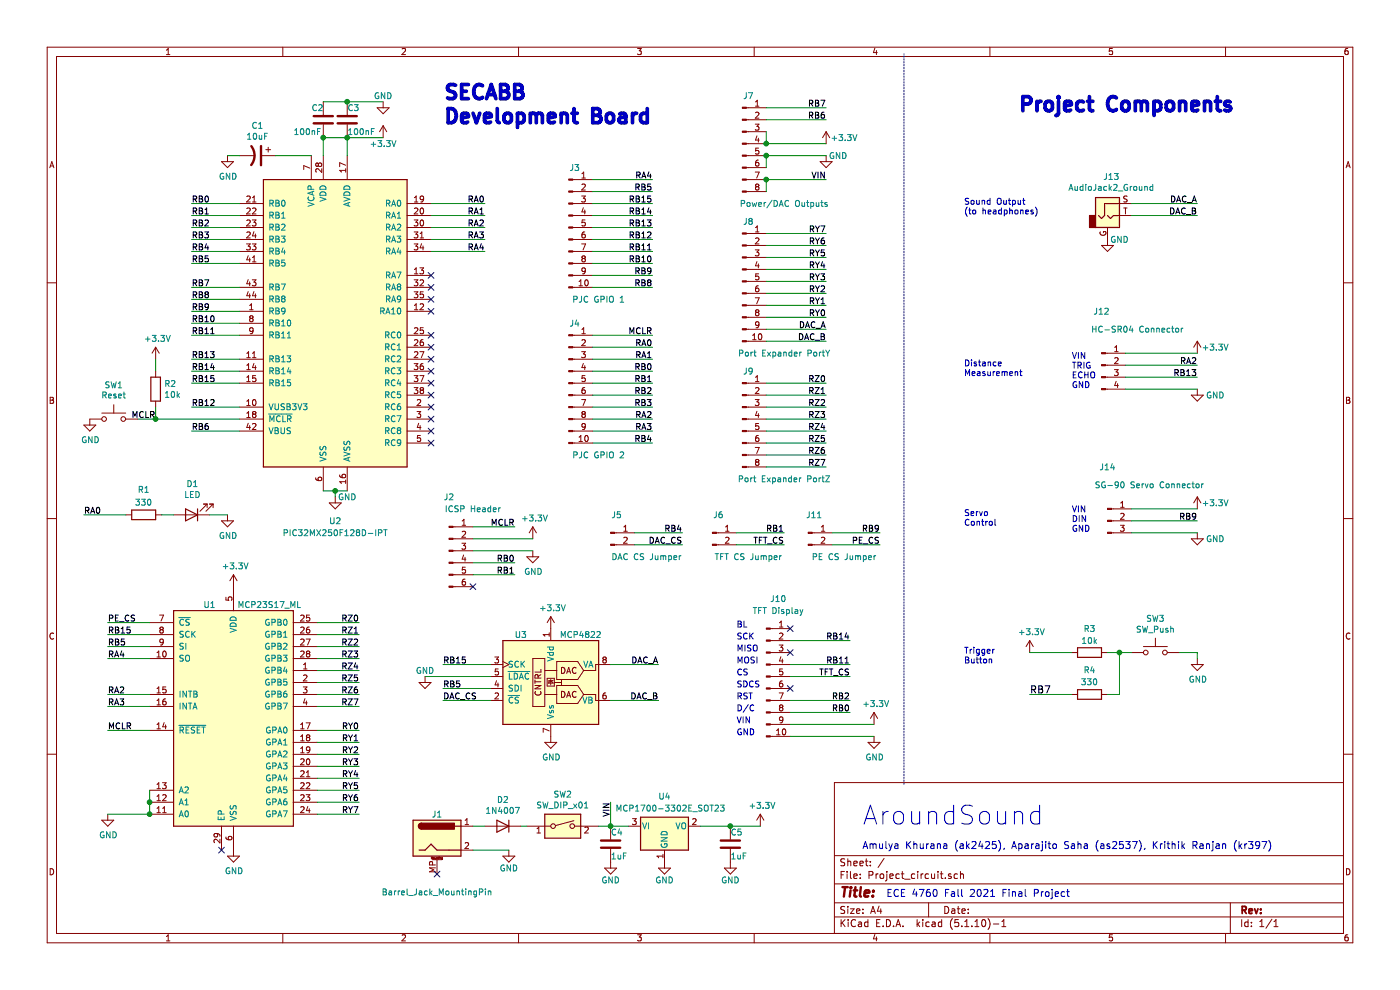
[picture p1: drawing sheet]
EESchema Schematic File Version 4
EELAYER 30 0
EELAYER END
$Descr A4 11693 8268
encoding utf-8
Sheet 1 1
Title ""
Date ""
Rev ""
Comp ""
Comment1 ""
Comment2 ""
Comment3 ""
Comment4 ""
$EndDescr
$Comp
L MCU_Microchip_PIC32:PIC32MX250F128D-IPT U2
U 1 1
P 2800 2700
F 0 "U2" H 2800 1050 50  0000 C CNN
F 1 "PIC32MX250F128D-IPT" H 2800 950 50  0000 C CNN
F 2 "Package_QFP:TQFP-44_10x10mm_P0.8mm" H 2950 4150 50  0001 L CNN
F 3 "http://ww1.microchip.com/downloads/en/DeviceDoc/60001168F.pdf" H 2800 2500 50  0001 C CNN
	1    2800 2700
	1    0    0    -1  
$EndComp
Wire Wire Line
	2000 3600 1600 3600
Text Label 1600 3600 0    50   ~ 0
RB6
Wire Wire Line
	2000 3500 1300 3500
$Comp
L Switch:SW_Push SW1
U 1 1
P 950 3500
F 0 "SW1" H 950 3785 50  0000 C CNN
F 1 "Reset" H 950 3700 50  0000 C CNN
F 2 "" H 950 3700 50  0001 C CNN
F 3 "~" H 950 3700 50  0001 C CNN
	1    950  3500
	1    0    0    -1  
$EndComp
$Comp
L power:GND #PWR01
U 1 1
P 750 3500
F 0 "#PWR01" H 750 3250 50  0001 C CNN
F 1 "GND" H 755 3327 50  0000 C CNN
F 2 "" H 750 3500 50  0001 C CNN
F 3 "" H 750 3500 50  0001 C CNN
	1    750  3500
	1    0    0    -1  
$EndComp
$Comp
L Device:R R2
U 1 1
P 1300 3250
F 0 "R2" H 1370 3296 50  0000 L CNN
F 1 "10k" H 1370 3205 50  0000 L CNN
F 2 "" V 1230 3250 50  0001 C CNN
F 3 "~" H 1300 3250 50  0001 C CNN
	1    1300 3250
	1    0    0    -1  
$EndComp
Wire Wire Line
	1300 3400 1300 3500
Connection ~ 1300 3500
Wire Wire Line
	1300 3500 1150 3500
$Comp
L power:+3.3V #PWR03
U 1 1
P 1300 3000
F 0 "#PWR03" H 1300 2850 50  0001 C CNN
F 1 "+3.3V" H 1315 3173 50  0000 C CNN
F 2 "" H 1300 3000 50  0001 C CNN
F 3 "" H 1300 3000 50  0001 C CNN
	1    1300 3000
	1    0    0    -1  
$EndComp
Wire Wire Line
	1300 3000 1300 3100
$Comp
L Regulator_Linear:MCP1700-3302E_SOT23 U4
U 1 1
P 5550 6900
F 0 "U4" H 5550 7150 50  0000 C CNN
F 1 "MCP1700-3302E_SOT23" H 5600 7050 50  0000 C CNN
F 2 "Package_TO_SOT_SMD:SOT-23" H 5550 7125 50  0001 C CNN
F 3 "http://ww1.microchip.com/downloads/en/DeviceDoc/20001826D.pdf" H 5550 6900 50  0001 C CNN
	1    5550 6900
	1    0    0    -1  
$EndComp
$Comp
L Analog_DAC:MCP4822 U3
U 1 1
P 4600 5650
F 0 "U3" H 4350 6000 50  0000 C CNN
F 1 "MCP4822" H 4850 6000 50  0000 C CNN
F 2 "" H 5400 5350 50  0001 C CNN
F 3 "http://ww1.microchip.com/downloads/en/DeviceDoc/20002249B.pdf" H 5400 5350 50  0001 C CNN
	1    4600 5650
	1    0    0    -1  
$EndComp
$Comp
L Interface_Expansion:MCP23S17_ML U1
U 1 1
P 1950 6000
F 0 "U1" H 1750 6950 50  0000 C CNN
F 1 "MCP23S17_ML" H 2250 6950 50  0000 C CNN
F 2 "Package_DFN_QFN:QFN-28-1EP_6x6mm_P0.65mm_EP4.25x4.25mm" H 2150 5000 50  0001 L CNN
F 3 "http://ww1.microchip.com/downloads/en/DeviceDoc/20001952C.pdf" H 2150 4900 50  0001 L CNN
	1    1950 6000
	1    0    0    -1  
$EndComp
Wire Wire Line
	2000 3400 1600 3400
Text Label 1600 3400 0    50   ~ 0
RB12
Wire Wire Line
	2000 3200 1600 3200
Wire Wire Line
	2000 3100 1600 3100
Wire Wire Line
	2000 3000 1600 3000
Text Label 1600 3200 0    50   ~ 0
RB15
Text Label 1600 3100 0    50   ~ 0
RB14
Text Label 1600 3000 0    50   ~ 0
RB13
Wire Wire Line
	2700 4100 2800 4100
Wire Wire Line
	2800 4100 2800 4150
Connection ~ 2800 4100
Wire Wire Line
	2800 4100 2900 4100
$Comp
L power:GND #PWR08
U 1 1
P 2800 4150
F 0 "#PWR08" H 2800 3900 50  0001 C CNN
F 1 "GND" H 2900 4150 50  0000 C CNN
F 2 "" H 2800 4150 50  0001 C CNN
F 3 "" H 2800 4150 50  0001 C CNN
	1    2800 4150
	1    0    0    -1  
$EndComp
$Comp
L Device:C C2
U 1 1
P 2700 1000
F 0 "C2" H 2600 1100 50  0000 L CNN
F 1 "100nF" H 2450 900 50  0000 L CNN
F 2 "" H 2738 850 50  0001 C CNN
F 3 "~" H 2700 1000 50  0001 C CNN
	1    2700 1000
	1    0    0    -1  
$EndComp
$Comp
L Device:C C3
U 1 1
P 2900 1000
F 0 "C3" H 2900 1100 50  0000 L CNN
F 1 "100nF" H 2900 900 50  0000 L CNN
F 2 "" H 2938 850 50  0001 C CNN
F 3 "~" H 2900 1000 50  0001 C CNN
	1    2900 1000
	1    0    0    -1  
$EndComp
Wire Wire Line
	2700 1300 2700 1150
Wire Wire Line
	2900 1300 2900 1150
Wire Wire Line
	2700 1150 2900 1150
Connection ~ 2700 1150
Connection ~ 2900 1150
Wire Wire Line
	2900 1150 3200 1150
$Comp
L power:+3.3V #PWR010
U 1 1
P 3200 1150
F 0 "#PWR010" H 3200 1000 50  0001 C CNN
F 1 "+3.3V" H 3200 1100 50  0000 C CNN
F 2 "" H 3200 1150 50  0001 C CNN
F 3 "" H 3200 1150 50  0001 C CNN
	1    3200 1150
	1    0    0    -1  
$EndComp
Wire Wire Line
	2700 850  2900 850 
Wire Wire Line
	2900 850  3200 850 
Connection ~ 2900 850 
$Comp
L power:GND #PWR09
U 1 1
P 3200 850
F 0 "#PWR09" H 3200 600 50  0001 C CNN
F 1 "GND" H 3200 900 50  0000 C CNN
F 2 "" H 3200 850 50  0001 C CNN
F 3 "" H 3200 850 50  0001 C CNN
	1    3200 850 
	1    0    0    -1  
$EndComp
$Comp
L Device:CP1 C1
U 1 1
P 2150 1300
F 0 "C1" V 1898 1300 50  0000 C CNN
F 1 "10uF" V 1989 1300 50  0000 C CNN
F 2 "" H 2150 1300 50  0001 C CNN
F 3 "~" H 2150 1300 50  0001 C CNN
	1    2150 1300
	0    1    1    0   
$EndComp
Wire Wire Line
	2300 1300 2600 1300
$Comp
L power:GND #PWR04
U 1 1
P 1900 1300
F 0 "#PWR04" H 1900 1050 50  0001 C CNN
F 1 "GND" H 1905 1127 50  0000 C CNN
F 2 "" H 1900 1300 50  0001 C CNN
F 3 "" H 1900 1300 50  0001 C CNN
	1    1900 1300
	1    0    0    -1  
$EndComp
Wire Wire Line
	1900 1300 2000 1300
Wire Wire Line
	2000 2800 1600 2800
Wire Wire Line
	2000 2700 1600 2700
Wire Wire Line
	2000 2600 1600 2600
Wire Wire Line
	2000 2500 1600 2500
Wire Wire Line
	2000 2400 1600 2400
Wire Wire Line
	2000 2200 1600 2200
Wire Wire Line
	2000 2100 1600 2100
Wire Wire Line
	2000 2000 1600 2000
Wire Wire Line
	2000 1900 1600 1900
Wire Wire Line
	2000 1800 1600 1800
Wire Wire Line
	2000 1700 1600 1700
Wire Wire Line
	3600 1700 4050 1700
Wire Wire Line
	3600 1800 4050 1800
Wire Wire Line
	3600 1900 4050 1900
Wire Wire Line
	3600 2000 4050 2000
Wire Wire Line
	3600 2100 4050 2100
Text Label 1600 2800 0    50   ~ 0
RB11
Text Label 1600 2700 0    50   ~ 0
RB10
Text Label 1600 2600 0    50   ~ 0
RB9
Text Label 1600 2500 0    50   ~ 0
RB8
Text Label 1600 2400 0    50   ~ 0
RB7
Text Label 1600 2200 0    50   ~ 0
RB5
Text Label 1600 2100 0    50   ~ 0
RB4
Text Label 1600 2000 0    50   ~ 0
RB3
Text Label 1600 1900 0    50   ~ 0
RB2
Text Label 1600 1800 0    50   ~ 0
RB1
Text Label 1600 1700 0    50   ~ 0
RB0
Text Label 4050 1700 2    50   ~ 0
RA0
Text Label 4050 1800 2    50   ~ 0
RA1
Text Label 4050 1900 2    50   ~ 0
RA2
Text Label 4050 2000 2    50   ~ 0
RA3
Text Label 4050 2100 2    50   ~ 0
RA4
NoConn ~ 3600 2300
NoConn ~ 3600 2400
NoConn ~ 3600 2500
NoConn ~ 3600 2600
NoConn ~ 3600 2800
NoConn ~ 3600 2900
NoConn ~ 3600 3000
NoConn ~ 3600 3100
NoConn ~ 3600 3200
NoConn ~ 3600 3300
NoConn ~ 3600 3400
NoConn ~ 3600 3500
NoConn ~ 3600 3600
NoConn ~ 3600 3700
Text Label 1300 3500 2    50   ~ 0
MCLR
Wire Wire Line
	1250 6100 900  6100
Text Label 900  6100 0    50   ~ 0
MCLR
Wire Wire Line
	1250 5900 900  5900
Wire Wire Line
	1250 5800 900  5800
Text Label 900  5900 0    50   ~ 0
RA3
Text Label 900  5800 0    50   ~ 0
RA2
Wire Wire Line
	1250 5500 900  5500
Wire Wire Line
	1250 5400 900  5400
Wire Wire Line
	1250 5300 900  5300
Wire Wire Line
	1250 5200 900  5200
Text Label 900  5500 0    50   ~ 0
RA4
Text Label 900  5400 0    50   ~ 0
RB5
Text Label 900  5300 0    50   ~ 0
RB15
Text Label 900  5200 0    50   ~ 0
PE_CS
Wire Wire Line
	1250 6600 1250 6700
Connection ~ 1250 6700
Wire Wire Line
	1250 6700 1250 6800
Wire Wire Line
	1250 6800 900  6800
Connection ~ 1250 6800
$Comp
L power:GND #PWR02
U 1 1
P 900 6800
F 0 "#PWR02" H 900 6550 50  0001 C CNN
F 1 "GND" H 905 6627 50  0000 C CNN
F 2 "" H 900 6800 50  0001 C CNN
F 3 "" H 900 6800 50  0001 C CNN
	1    900  6800
	1    0    0    -1  
$EndComp
$Comp
L power:+3.3V #PWR06
U 1 1
P 1950 4900
F 0 "#PWR06" H 1950 4750 50  0001 C CNN
F 1 "+3.3V" H 1965 5073 50  0000 C CNN
F 2 "" H 1950 4900 50  0001 C CNN
F 3 "" H 1950 4900 50  0001 C CNN
	1    1950 4900
	1    0    0    -1  
$EndComp
$Comp
L power:GND #PWR07
U 1 1
P 1950 7100
F 0 "#PWR07" H 1950 6850 50  0001 C CNN
F 1 "GND" H 1955 6927 50  0000 C CNN
F 2 "" H 1950 7100 50  0001 C CNN
F 3 "" H 1950 7100 50  0001 C CNN
	1    1950 7100
	1    0    0    -1  
$EndComp
Wire Wire Line
	2650 6100 3000 6100
Wire Wire Line
	2650 6200 3000 6200
Wire Wire Line
	2650 6300 3000 6300
Wire Wire Line
	2650 6400 3000 6400
Wire Wire Line
	2650 6500 3000 6500
Wire Wire Line
	2650 6600 3000 6600
Wire Wire Line
	2650 6700 3000 6700
Wire Wire Line
	2650 6800 3000 6800
Wire Wire Line
	2650 5900 3000 5900
Wire Wire Line
	2650 5800 3000 5800
Wire Wire Line
	2650 5700 3000 5700
Wire Wire Line
	2650 5600 3000 5600
Wire Wire Line
	2650 5500 3000 5500
Wire Wire Line
	2650 5400 3000 5400
Wire Wire Line
	2650 5300 3000 5300
Wire Wire Line
	2650 5200 3000 5200
Text Label 3000 6100 2    50   ~ 0
RY0
Text Label 3000 6200 2    50   ~ 0
RY1
Text Label 3000 6300 2    50   ~ 0
RY2
Text Label 3000 6400 2    50   ~ 0
RY3
Text Label 3000 6500 2    50   ~ 0
RY4
Text Label 3000 6600 2    50   ~ 0
RY5
Text Label 3000 6700 2    50   ~ 0
RY6
Text Label 3000 6800 2    50   ~ 0
RY7
Text Label 3000 5200 2    50   ~ 0
RZ0
Text Label 3000 5300 2    50   ~ 0
RZ1
Text Label 3000 5400 2    50   ~ 0
RZ2
Text Label 3000 5500 2    50   ~ 0
RZ3
Text Label 3000 5600 2    50   ~ 0
RZ4
Text Label 3000 5700 2    50   ~ 0
RZ5
Text Label 3000 5800 2    50   ~ 0
RZ6
Text Label 3000 5900 2    50   ~ 0
RZ7
NoConn ~ 1850 7100
$Comp
L Connector:Barrel_Jack_MountingPin J1
U 1 1
P 3650 7000
F 0 "J1" H 3650 7200 50  0000 C CNN
F 1 "Barrel_Jack_MountingPin" H 3650 6550 50  0000 C CNN
F 2 "" H 3700 6960 50  0001 C CNN
F 3 "~" H 3700 6960 50  0001 C CNN
	1    3650 7000
	1    0    0    -1  
$EndComp
Wire Wire Line
	5850 6900 6100 6900
$Comp
L power:+3.3V #PWR020
U 1 1
P 6350 6900
F 0 "#PWR020" H 6350 6750 50  0001 C CNN
F 1 "+3.3V" H 6365 7073 50  0000 C CNN
F 2 "" H 6350 6900 50  0001 C CNN
F 3 "" H 6350 6900 50  0001 C CNN
	1    6350 6900
	1    0    0    -1  
$EndComp
$Comp
L Device:C C5
U 1 1
P 6100 7050
F 0 "C5" H 6100 7150 50  0000 L CNN
F 1 "1uF" H 6100 6950 50  0000 L CNN
F 2 "" H 6138 6900 50  0001 C CNN
F 3 "~" H 6100 7050 50  0001 C CNN
	1    6100 7050
	1    0    0    -1  
$EndComp
Connection ~ 6100 6900
Wire Wire Line
	6100 6900 6350 6900
$Comp
L Switch:SW_DIP_x01 SW2
U 1 1
P 4700 6900
F 0 "SW2" H 4700 7167 50  0000 C CNN
F 1 "SW_DIP_x01" H 4700 7076 50  0000 C CNN
F 2 "" H 4700 6900 50  0001 C CNN
F 3 "~" H 4700 6900 50  0001 C CNN
	1    4700 6900
	1    0    0    -1  
$EndComp
Wire Wire Line
	5000 6900 5100 6900
Wire Wire Line
	5100 6900 5100 6700
Connection ~ 5100 6900
Wire Wire Line
	5100 6900 5250 6900
Text Label 5100 6700 3    50   ~ 0
VIN
$Comp
L Device:C C4
U 1 1
P 5100 7050
F 0 "C4" H 5100 7150 50  0000 L CNN
F 1 "1uF" H 5100 6950 50  0000 L CNN
F 2 "" H 5138 6900 50  0001 C CNN
F 3 "~" H 5100 7050 50  0001 C CNN
	1    5100 7050
	1    0    0    -1  
$EndComp
$Comp
L Diode:1N4007 D2
U 1 1
P 4200 6900
F 0 "D2" H 4200 6683 50  0000 C CNN
F 1 "1N4007" H 4200 6774 50  0000 C CNN
F 2 "Diode_THT:D_DO-41_SOD81_P10.16mm_Horizontal" H 4200 6725 50  0001 C CNN
F 3 "http://www.vishay.com/docs/88503/1n4001.pdf" H 4200 6900 50  0001 C CNN
	1    4200 6900
	-1   0    0    1   
$EndComp
NoConn ~ 3650 7300
Wire Wire Line
	4350 6900 4400 6900
Wire Wire Line
	4050 6900 3950 6900
Wire Wire Line
	3950 7100 4250 7100
$Comp
L power:GND #PWR012
U 1 1
P 4250 7100
F 0 "#PWR012" H 4250 6850 50  0001 C CNN
F 1 "GND" H 4250 6950 50  0000 C CNN
F 2 "" H 4250 7100 50  0001 C CNN
F 3 "" H 4250 7100 50  0001 C CNN
	1    4250 7100
	1    0    0    -1  
$EndComp
$Comp
L power:GND #PWR017
U 1 1
P 5100 7200
F 0 "#PWR017" H 5100 6950 50  0001 C CNN
F 1 "GND" H 5100 7050 50  0000 C CNN
F 2 "" H 5100 7200 50  0001 C CNN
F 3 "" H 5100 7200 50  0001 C CNN
	1    5100 7200
	1    0    0    -1  
$EndComp
$Comp
L power:GND #PWR018
U 1 1
P 5550 7200
F 0 "#PWR018" H 5550 6950 50  0001 C CNN
F 1 "GND" H 5550 7050 50  0000 C CNN
F 2 "" H 5550 7200 50  0001 C CNN
F 3 "" H 5550 7200 50  0001 C CNN
	1    5550 7200
	1    0    0    -1  
$EndComp
$Comp
L power:GND #PWR019
U 1 1
P 6100 7200
F 0 "#PWR019" H 6100 6950 50  0001 C CNN
F 1 "GND" H 6100 7050 50  0000 C CNN
F 2 "" H 6100 7200 50  0001 C CNN
F 3 "" H 6100 7200 50  0001 C CNN
	1    6100 7200
	1    0    0    -1  
$EndComp
$Comp
L Device:LED D1
U 1 1
P 1600 4300
F 0 "D1" H 1593 4045 50  0000 C CNN
F 1 "LED" H 1593 4136 50  0000 C CNN
F 2 "" H 1600 4300 50  0001 C CNN
F 3 "~" H 1600 4300 50  0001 C CNN
	1    1600 4300
	-1   0    0    1   
$EndComp
$Comp
L Device:R R1
U 1 1
P 1200 4300
F 0 "R1" V 1407 4300 50  0000 C CNN
F 1 "330" V 1300 4300 50  0000 C CNN
F 2 "" V 1130 4300 50  0001 C CNN
F 3 "~" H 1200 4300 50  0001 C CNN
	1    1200 4300
	0    -1   -1   0   
$EndComp
$Comp
L power:GND #PWR05
U 1 1
P 1900 4300
F 0 "#PWR05" H 1900 4050 50  0001 C CNN
F 1 "GND" H 1905 4127 50  0000 C CNN
F 2 "" H 1900 4300 50  0001 C CNN
F 3 "" H 1900 4300 50  0001 C CNN
	1    1900 4300
	1    0    0    -1  
$EndComp
Wire Wire Line
	1350 4300 1450 4300
Wire Wire Line
	1750 4300 1900 4300
Wire Wire Line
	1050 4300 700  4300
Text Label 700  4300 0    50   ~ 0
RA0
Wire Wire Line
	5100 5550 5500 5550
Wire Wire Line
	5100 5850 5500 5850
Text Label 5500 5550 2    50   ~ 0
DAC_A
Text Label 5500 5850 2    50   ~ 0
DAC_B
$Comp
L power:+3.3V #PWR015
U 1 1
P 4600 5250
F 0 "#PWR015" H 4600 5100 50  0001 C CNN
F 1 "+3.3V" H 4615 5423 50  0000 C CNN
F 2 "" H 4600 5250 50  0001 C CNN
F 3 "" H 4600 5250 50  0001 C CNN
	1    4600 5250
	1    0    0    -1  
$EndComp
$Comp
L power:GND #PWR016
U 1 1
P 4600 6150
F 0 "#PWR016" H 4600 5900 50  0001 C CNN
F 1 "GND" H 4605 5977 50  0000 C CNN
F 2 "" H 4600 6150 50  0001 C CNN
F 3 "" H 4600 6150 50  0001 C CNN
	1    4600 6150
	1    0    0    -1  
$EndComp
Wire Wire Line
	4100 5550 3700 5550
Wire Wire Line
	4100 5750 3700 5750
Wire Wire Line
	4100 5850 3700 5850
Wire Wire Line
	4100 5650 3550 5650
Text Label 3700 5550 0    50   ~ 0
RB15
Text Label 3700 5750 0    50   ~ 0
RB5
Text Label 3700 5850 0    50   ~ 0
DAC_CS
$Comp
L power:GND #PWR011
U 1 1
P 3550 5650
F 0 "#PWR011" H 3550 5400 50  0001 C CNN
F 1 "GND" H 3550 5700 50  0000 C CNN
F 2 "" H 3550 5650 50  0001 C CNN
F 3 "" H 3550 5650 50  0001 C CNN
	1    3550 5650
	1    0    0    -1  
$EndComp
$Comp
L Connector:Conn_01x10_Male J10
U 1 1
P 6400 5650
F 0 "J10" H 6500 6300 50  0000 C CNN
F 1 "TFT Display" H 6500 6200 50  0000 C CNN
F 2 "" H 6400 5650 50  0001 C CNN
F 3 "~" H 6400 5650 50  0001 C CNN
	1    6400 5650
	1    0    0    -1  
$EndComp
Wire Wire Line
	6600 5350 7100 5350
Wire Wire Line
	6600 5550 7100 5550
Wire Wire Line
	6600 5650 7100 5650
Wire Wire Line
	6600 5850 7100 5850
Wire Wire Line
	6600 5950 7100 5950
Text Label 7100 5350 2    50   ~ 0
RB14
Text Label 7100 5550 2    50   ~ 0
RB11
Text Label 7100 5650 2    50   ~ 0
TFT_CS
Text Label 7100 5850 2    50   ~ 0
RB2
Text Label 7100 5950 2    50   ~ 0
RB0
NoConn ~ 6600 5250
NoConn ~ 6600 5450
NoConn ~ 6600 5750
Wire Wire Line
	6600 6050 7300 6050
Wire Wire Line
	6600 6150 7300 6150
$Comp
L power:+3.3V #PWR023
U 1 1
P 7300 6050
F 0 "#PWR023" H 7300 5900 50  0001 C CNN
F 1 "+3.3V" H 7315 6223 50  0000 C CNN
F 2 "" H 7300 6050 50  0001 C CNN
F 3 "" H 7300 6050 50  0001 C CNN
	1    7300 6050
	1    0    0    -1  
$EndComp
$Comp
L power:GND #PWR024
U 1 1
P 7300 6150
F 0 "#PWR024" H 7300 5900 50  0001 C CNN
F 1 "GND" H 7305 5977 50  0000 C CNN
F 2 "" H 7300 6150 50  0001 C CNN
F 3 "" H 7300 6150 50  0001 C CNN
	1    7300 6150
	1    0    0    -1  
$EndComp
Text Notes 6150 5250 0    50   ~ 0
BL
Text Notes 6150 5350 0    50   ~ 0
SCK
Text Notes 6150 5450 0    50   ~ 0
MISO
Text Notes 6150 5550 0    50   ~ 0
MOSI
Text Notes 6150 5650 0    50   ~ 0
CS
Text Notes 6150 5750 0    50   ~ 0
SDCS
Text Notes 6150 5850 0    50   ~ 0
RST
Text Notes 6150 5950 0    50   ~ 0
D/C
Text Notes 6150 6050 0    50   ~ 0
VIN
Text Notes 6150 6150 0    50   ~ 0
GND
$Comp
L Connector:Conn_01x06_Male J2
U 1 1
P 3750 4600
F 0 "J2" H 3750 5050 50  0000 C CNN
F 1 "ICSP Header" H 3950 4950 50  0000 C CNN
F 2 "" H 3750 4600 50  0001 C CNN
F 3 "~" H 3750 4600 50  0001 C CNN
	1    3750 4600
	1    0    0    -1  
$EndComp
Wire Wire Line
	3950 4400 4300 4400
Wire Wire Line
	3950 4500 4450 4500
Wire Wire Line
	3950 4600 4450 4600
Wire Wire Line
	3950 4700 4300 4700
Wire Wire Line
	3950 4800 4300 4800
Text Label 4300 4400 2    50   ~ 0
MCLR
Text Label 4300 4700 2    50   ~ 0
RB0
Text Label 4300 4800 2    50   ~ 0
RB1
NoConn ~ 3950 4900
$Comp
L power:+3.3V #PWR013
U 1 1
P 4450 4500
F 0 "#PWR013" H 4450 4350 50  0001 C CNN
F 1 "+3.3V" H 4465 4673 50  0000 C CNN
F 2 "" H 4450 4500 50  0001 C CNN
F 3 "" H 4450 4500 50  0001 C CNN
	1    4450 4500
	1    0    0    -1  
$EndComp
$Comp
L power:GND #PWR014
U 1 1
P 4450 4600
F 0 "#PWR014" H 4450 4350 50  0001 C CNN
F 1 "GND" H 4455 4427 50  0000 C CNN
F 2 "" H 4450 4600 50  0001 C CNN
F 3 "" H 4450 4600 50  0001 C CNN
	1    4450 4600
	1    0    0    -1  
$EndComp
$Comp
L Connector:Conn_01x02_Male J5
U 1 1
P 5100 4450
F 0 "J5" H 5150 4600 50  0000 C CNN
F 1 "DAC CS Jumper" H 5400 4250 50  0000 C CNN
F 2 "" H 5100 4450 50  0001 C CNN
F 3 "~" H 5100 4450 50  0001 C CNN
	1    5100 4450
	1    0    0    -1  
$EndComp
Wire Wire Line
	5300 4450 5700 4450
Wire Wire Line
	5300 4550 5700 4550
Text Label 5700 4450 2    50   ~ 0
RB4
Text Label 5700 4550 2    50   ~ 0
DAC_CS
$Comp
L Connector:Conn_01x02_Male J6
U 1 1
P 5950 4450
F 0 "J6" H 6000 4600 50  0000 C CNN
F 1 "TFT CS Jumper" H 6250 4250 50  0000 C CNN
F 2 "" H 5950 4450 50  0001 C CNN
F 3 "~" H 5950 4450 50  0001 C CNN
	1    5950 4450
	1    0    0    -1  
$EndComp
Wire Wire Line
	6150 4450 6550 4450
Wire Wire Line
	6150 4550 6550 4550
Text Label 6550 4450 2    50   ~ 0
RB1
Text Label 6550 4550 2    50   ~ 0
TFT_CS
$Comp
L Connector:Conn_01x02_Male J11
U 1 1
P 6750 4450
F 0 "J11" H 6800 4600 50  0000 C CNN
F 1 "PE CS Jumper" H 7050 4250 50  0000 C CNN
F 2 "" H 6750 4450 50  0001 C CNN
F 3 "~" H 6750 4450 50  0001 C CNN
	1    6750 4450
	1    0    0    -1  
$EndComp
Wire Wire Line
	6950 4450 7350 4450
Wire Wire Line
	6950 4550 7350 4550
Text Label 7350 4550 2    50   ~ 0
PE_CS
Text Label 7350 4450 2    50   ~ 0
RB9
$Comp
L Connector:Conn_01x10_Male J3
U 1 1
P 4750 1900
F 0 "J3" H 4800 2400 50  0000 C CNN
F 1 "PJC GPIO 1" H 5000 1300 50  0000 C CNN
F 2 "" H 4750 1900 50  0001 C CNN
F 3 "~" H 4750 1900 50  0001 C CNN
	1    4750 1900
	1    0    0    -1  
$EndComp
Wire Wire Line
	4950 1500 5450 1500
Wire Wire Line
	4950 1600 5450 1600
Wire Wire Line
	4950 1700 5450 1700
Wire Wire Line
	4950 1800 5450 1800
Wire Wire Line
	4950 1900 5450 1900
Wire Wire Line
	4950 2000 5450 2000
Wire Wire Line
	4950 2100 5450 2100
Wire Wire Line
	4950 2200 5450 2200
Wire Wire Line
	4950 2300 5450 2300
Wire Wire Line
	4950 2400 5450 2400
$Comp
L Connector:Conn_01x10_Male J4
U 1 1
P 4750 3200
F 0 "J4" H 4800 3700 50  0000 C CNN
F 1 "PJC GPIO 2" H 5000 2600 50  0000 C CNN
F 2 "" H 4750 3200 50  0001 C CNN
F 3 "~" H 4750 3200 50  0001 C CNN
	1    4750 3200
	1    0    0    -1  
$EndComp
Wire Wire Line
	4950 2800 5450 2800
Wire Wire Line
	4950 2900 5450 2900
Wire Wire Line
	4950 3000 5450 3000
Wire Wire Line
	4950 3100 5450 3100
Wire Wire Line
	4950 3200 5450 3200
Wire Wire Line
	4950 3300 5450 3300
Wire Wire Line
	4950 3400 5450 3400
Wire Wire Line
	4950 3500 5450 3500
Wire Wire Line
	4950 3600 5450 3600
Wire Wire Line
	4950 3700 5450 3700
$Comp
L Connector:Conn_01x10_Male J8
U 1 1
P 6200 2350
F 0 "J8" H 6250 2850 50  0000 C CNN
F 1 "Port Expander PortY" H 6550 1750 50  0000 C CNN
F 2 "" H 6200 2350 50  0001 C CNN
F 3 "~" H 6200 2350 50  0001 C CNN
	1    6200 2350
	1    0    0    -1  
$EndComp
Wire Wire Line
	6400 1950 6900 1950
Wire Wire Line
	6400 2050 6900 2050
Wire Wire Line
	6400 2150 6900 2150
Wire Wire Line
	6400 2250 6900 2250
Wire Wire Line
	6400 2350 6900 2350
Wire Wire Line
	6400 2450 6900 2450
Wire Wire Line
	6400 2550 6900 2550
Wire Wire Line
	6400 2650 6900 2650
Wire Wire Line
	6400 2750 6900 2750
Wire Wire Line
	6400 2850 6900 2850
$Comp
L Connector:Conn_01x08_Male J9
U 1 1
P 6200 3500
F 0 "J9" H 6250 3900 50  0000 C CNN
F 1 "Port Expander PortZ" H 6550 3000 50  0000 C CNN
F 2 "" H 6200 3500 50  0001 C CNN
F 3 "~" H 6200 3500 50  0001 C CNN
	1    6200 3500
	1    0    0    -1  
$EndComp
$Comp
L Connector:Conn_01x08_Male J7
U 1 1
P 6200 1200
F 0 "J7" H 6250 1600 50  0000 C CNN
F 1 "Power/DAC Outputs" H 6550 700 50  0000 C CNN
F 2 "" H 6200 1200 50  0001 C CNN
F 3 "~" H 6200 1200 50  0001 C CNN
	1    6200 1200
	1    0    0    -1  
$EndComp
Wire Wire Line
	6400 3200 6900 3200
Wire Wire Line
	6400 3300 6900 3300
Wire Wire Line
	6400 3400 6900 3400
Wire Wire Line
	6400 3500 6900 3500
Wire Wire Line
	6400 3600 6900 3600
Wire Wire Line
	6400 3700 6900 3700
Wire Wire Line
	6400 3800 6900 3800
Wire Wire Line
	6400 3900 6900 3900
Text Label 5450 1500 2    50   ~ 0
RA4
Text Label 5450 1600 2    50   ~ 0
RB5
Text Label 5450 1700 2    50   ~ 0
RB15
Text Label 5450 1800 2    50   ~ 0
RB14
Text Label 5450 1900 2    50   ~ 0
RB13
Text Label 5450 2000 2    50   ~ 0
RB12
Text Label 5450 2100 2    50   ~ 0
RB11
Text Label 5450 2200 2    50   ~ 0
RB10
Text Label 5450 2300 2    50   ~ 0
RB9
Text Label 5450 2400 2    50   ~ 0
RB8
Text Label 5450 2800 2    50   ~ 0
MCLR
Text Label 5450 2900 2    50   ~ 0
RA0
Text Label 5450 3000 2    50   ~ 0
RA1
Text Label 5450 3100 2    50   ~ 0
RB0
Text Label 5450 3200 2    50   ~ 0
RB1
Text Label 5450 3300 2    50   ~ 0
RB2
Text Label 5450 3400 2    50   ~ 0
RB3
Text Label 5450 3500 2    50   ~ 0
RA2
Text Label 5450 3600 2    50   ~ 0
RA3
Text Label 5450 3700 2    50   ~ 0
RB4
Text Label 6900 3900 2    50   ~ 0
RZ7
Text Label 6900 3800 2    50   ~ 0
RZ6
Text Label 6900 3200 2    50   ~ 0
RZ0
Text Label 6900 3300 2    50   ~ 0
RZ1
Text Label 6900 3400 2    50   ~ 0
RZ2
Text Label 6900 3500 2    50   ~ 0
RZ3
Text Label 6900 3600 2    50   ~ 0
RZ4
Text Label 6900 3700 2    50   ~ 0
RZ5
Text Label 6900 1950 2    50   ~ 0
RY7
Text Label 6900 2050 2    50   ~ 0
RY6
Text Label 6900 2150 2    50   ~ 0
RY5
Text Label 6900 2250 2    50   ~ 0
RY4
Text Label 6900 2350 2    50   ~ 0
RY3
Text Label 6900 2450 2    50   ~ 0
RY2
Text Label 6900 2550 2    50   ~ 0
RY1
Text Label 6900 2650 2    50   ~ 0
RY0
Text Label 6900 2750 2    50   ~ 0
DAC_A
Text Label 6900 2850 2    50   ~ 0
DAC_B
Wire Wire Line
	6400 900  6900 900 
Wire Wire Line
	6400 1000 6900 1000
Text Label 6900 900  2    50   ~ 0
RB7
Text Label 6900 1000 2    50   ~ 0
RB6
Wire Wire Line
	6400 1200 6400 1100
Wire Wire Line
	6400 1400 6400 1300
Wire Wire Line
	6400 1300 6900 1300
Connection ~ 6400 1300
Wire Wire Line
	6400 1600 6400 1500
Wire Wire Line
	6400 1500 6900 1500
Connection ~ 6400 1500
Text Label 6900 1500 2    50   ~ 0
VIN
$Comp
L power:+3.3V #PWR021
U 1 1
P 6900 1200
F 0 "#PWR021" H 6900 1050 50  0001 C CNN
F 1 "+3.3V" H 7050 1250 50  0000 C CNN
F 2 "" H 6900 1200 50  0001 C CNN
F 3 "" H 6900 1200 50  0001 C CNN
	1    6900 1200
	1    0    0    -1  
$EndComp
$Comp
L power:GND #PWR022
U 1 1
P 6900 1300
F 0 "#PWR022" H 6900 1050 50  0001 C CNN
F 1 "GND" H 7000 1300 50  0000 C CNN
F 2 "" H 6900 1300 50  0001 C CNN
F 3 "" H 6900 1300 50  0001 C CNN
	1    6900 1300
	1    0    0    -1  
$EndComp
Wire Wire Line
	6400 1200 6900 1200
Connection ~ 6400 1200
Wire Notes Line
	7550 6550 7550 450 
Text Notes 3700 1050 0    118  ~ 24
SECABB \nDevelopment Board
Text Notes 8500 950  0    118  ~ 24
Project Components
$Comp
L Connector:AudioJack2_Ground J13
U 1 1
P 9250 1800
F 0 "J13" H 9282 2125 50  0000 C CNN
F 1 "AudioJack2_Ground" H 9282 2034 50  0000 C CNN
F 2 "" H 9250 1800 50  0001 C CNN
F 3 "~" H 9250 1800 50  0001 C CNN
	1    9250 1800
	1    0    0    -1  
$EndComp
Text Notes 8050 1800 0    50   ~ 0
Sound Output \n(to headphones)
Wire Wire Line
	9450 1700 10000 1700
Wire Wire Line
	9450 1800 10000 1800
$Comp
L power:GND #PWR025
U 1 1
P 9250 2000
F 0 "#PWR025" H 9250 1750 50  0001 C CNN
F 1 "GND" H 9350 2000 50  0000 C CNN
F 2 "" H 9250 2000 50  0001 C CNN
F 3 "" H 9250 2000 50  0001 C CNN
	1    9250 2000
	1    0    0    -1  
$EndComp
Text Label 10000 1700 2    50   ~ 0
DAC_A
Text Label 10000 1800 2    50   ~ 0
DAC_B
$Comp
L Connector:Conn_01x04_Male J12
U 1 1
P 9200 3050
F 0 "J12" H 9200 3500 50  0000 C CNN
F 1 "HC-SR04 Connector" H 9500 3350 50  0000 C CNN
F 2 "" H 9200 3050 50  0001 C CNN
F 3 "~" H 9200 3050 50  0001 C CNN
	1    9200 3050
	1    0    0    -1  
$EndComp
Wire Wire Line
	9400 2950 10000 2950
Wire Wire Line
	9400 3050 10000 3050
Wire Wire Line
	9400 3150 10000 3150
Wire Wire Line
	9400 3250 10000 3250
$Comp
L Connector:Conn_01x03_Male J14
U 1 1
P 9250 4350
F 0 "J14" H 9250 4800 50  0000 C CNN
F 1 "SG-90 Servo Connector" H 9600 4650 50  0000 C CNN
F 2 "" H 9250 4350 50  0001 C CNN
F 3 "~" H 9250 4350 50  0001 C CNN
	1    9250 4350
	1    0    0    -1  
$EndComp
Wire Wire Line
	9450 4250 10000 4250
Wire Wire Line
	9450 4350 10000 4350
Wire Wire Line
	9450 4450 10000 4450
Text Label 10000 4350 2    50   ~ 0
RB9
$Comp
L power:GND #PWR029
U 1 1
P 10000 4450
F 0 "#PWR029" H 10000 4200 50  0001 C CNN
F 1 "GND" H 10150 4400 50  0000 C CNN
F 2 "" H 10000 4450 50  0001 C CNN
F 3 "" H 10000 4450 50  0001 C CNN
	1    10000 4450
	1    0    0    -1  
$EndComp
$Comp
L power:+3.3V #PWR028
U 1 1
P 10000 4250
F 0 "#PWR028" H 10000 4100 50  0001 C CNN
F 1 "+3.3V" H 10150 4300 50  0000 C CNN
F 2 "" H 10000 4250 50  0001 C CNN
F 3 "" H 10000 4250 50  0001 C CNN
	1    10000 4250
	1    0    0    -1  
$EndComp
Text Label 10000 3050 2    50   ~ 0
RA2
Text Label 10000 3150 2    50   ~ 0
RB13
$Comp
L power:+3.3V #PWR026
U 1 1
P 10000 2950
F 0 "#PWR026" H 10000 2800 50  0001 C CNN
F 1 "+3.3V" H 10150 3000 50  0000 C CNN
F 2 "" H 10000 2950 50  0001 C CNN
F 3 "" H 10000 2950 50  0001 C CNN
	1    10000 2950
	1    0    0    -1  
$EndComp
$Comp
L power:GND #PWR027
U 1 1
P 10000 3250
F 0 "#PWR027" H 10000 3000 50  0001 C CNN
F 1 "GND" H 10150 3200 50  0000 C CNN
F 2 "" H 10000 3250 50  0001 C CNN
F 3 "" H 10000 3250 50  0001 C CNN
	1    10000 3250
	1    0    0    -1  
$EndComp
Text Notes 8950 3250 0    50   ~ 0
VIN\nTRIG\nECHO\nGND
Text Notes 8950 4450 0    50   ~ 0
VIN\nDIN\nGND
Text Notes 8050 3150 0    50   ~ 0
Distance \nMeasurement
Text Notes 8050 4400 0    50   ~ 0
Servo\nControl
Text Notes 7200 6900 0    157  ~ 0
AroundSound
Text Notes 7200 7100 0    59   ~ 0
Amulya Khurana (ak2425), Aparajito Saha (as2537), Krithik Ranjan (kr397)
Text Notes 7400 7500 0    59   ~ 0
ECE 4760 Fall 2021 Final Project
$Comp
L Switch:SW_Push SW3
U 1 1
P 9650 5450
F 0 "SW3" H 9650 5735 50  0000 C CNN
F 1 "SW_Push" H 9650 5644 50  0000 C CNN
F 2 "" H 9650 5650 50  0001 C CNN
F 3 "~" H 9650 5650 50  0001 C CNN
	1    9650 5450
	1    0    0    -1  
$EndComp
$Comp
L power:GND #PWR031
U 1 1
P 10000 5500
F 0 "#PWR031" H 10000 5250 50  0001 C CNN
F 1 "GND" H 10005 5327 50  0000 C CNN
F 2 "" H 10000 5500 50  0001 C CNN
F 3 "" H 10000 5500 50  0001 C CNN
	1    10000 5500
	1    0    0    -1  
$EndComp
Wire Wire Line
	10000 5500 10000 5450
$Comp
L Device:R R3
U 1 1
P 9100 5450
F 0 "R3" V 8900 5450 50  0000 C CNN
F 1 "10k" V 9000 5450 50  0000 C CNN
F 2 "" V 9030 5450 50  0001 C CNN
F 3 "~" H 9100 5450 50  0001 C CNN
	1    9100 5450
	0    1    1    0   
$EndComp
$Comp
L Device:R R4
U 1 1
P 9100 5800
F 0 "R4" V 9300 5800 50  0000 C CNN
F 1 "330" V 9200 5800 50  0000 C CNN
F 2 "" V 9030 5800 50  0001 C CNN
F 3 "~" H 9100 5800 50  0001 C CNN
	1    9100 5800
	0    -1   -1   0   
$EndComp
Wire Wire Line
	9250 5450 9350 5450
Wire Wire Line
	9850 5450 10000 5450
Wire Wire Line
	9350 5450 9350 5800
Wire Wire Line
	9350 5800 9250 5800
Connection ~ 9350 5450
Wire Wire Line
	9350 5450 9450 5450
Wire Wire Line
	8950 5800 8600 5800
Wire Wire Line
	8950 5450 8600 5450
$Comp
L power:+3.3V #PWR030
U 1 1
P 8600 5450
F 0 "#PWR030" H 8600 5300 50  0001 C CNN
F 1 "+3.3V" H 8615 5623 50  0000 C CNN
F 2 "" H 8600 5450 50  0001 C CNN
F 3 "" H 8600 5450 50  0001 C CNN
	1    8600 5450
	1    0    0    -1  
$EndComp
Text Label 8600 5800 0    59   ~ 0
RB7
Text Notes 8050 5550 0    50   ~ 0
Trigger \nButton
$EndSCHEMATC
